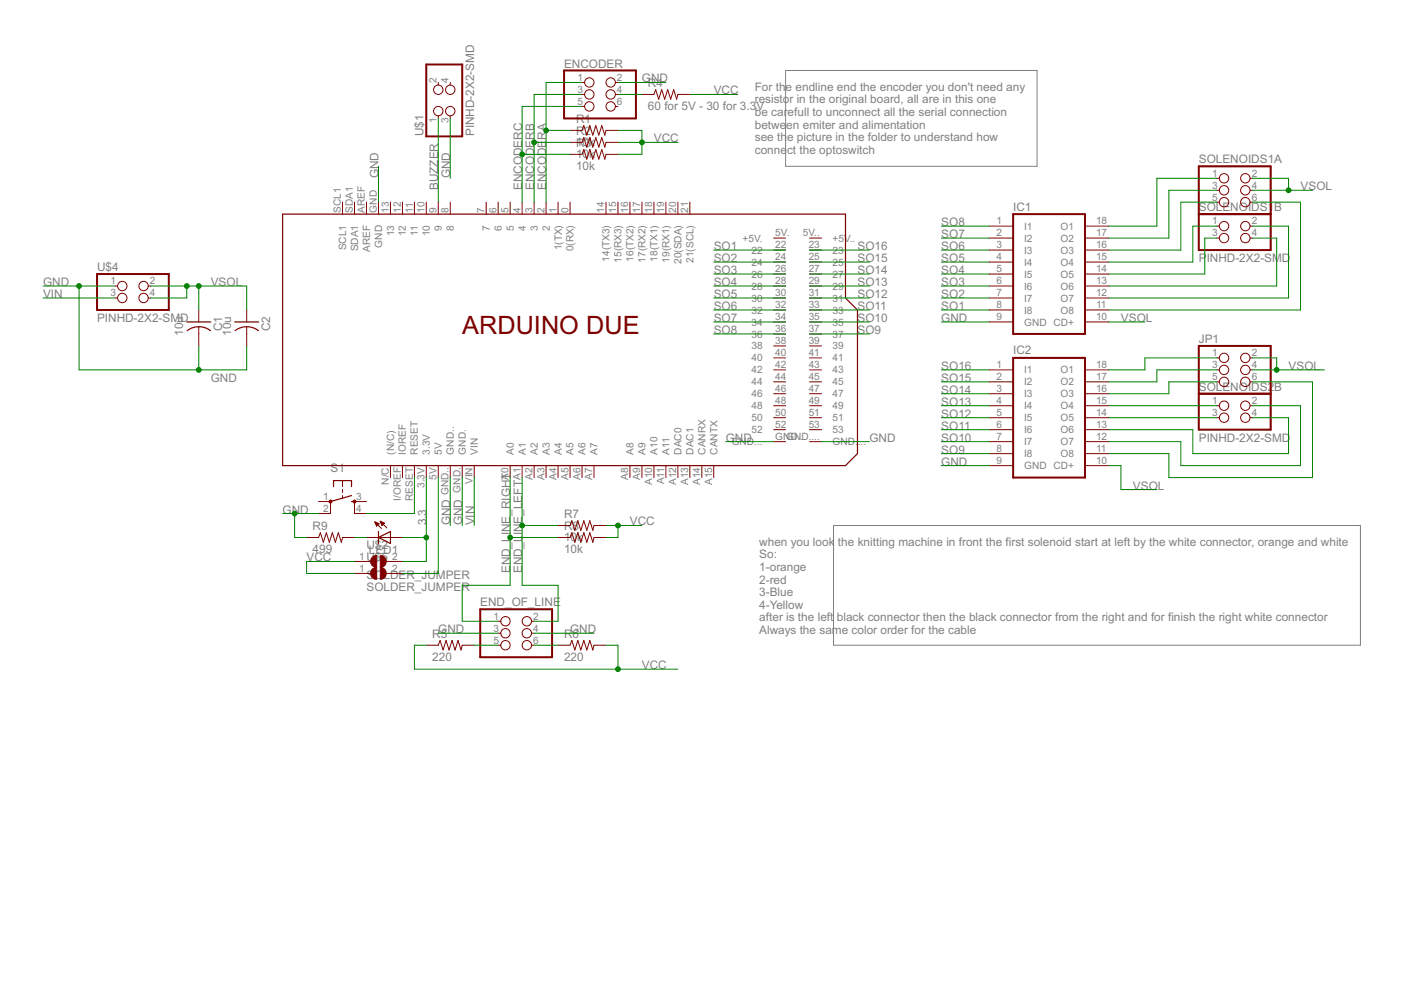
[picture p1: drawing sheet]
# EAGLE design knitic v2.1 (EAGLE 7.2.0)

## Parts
C1  10u  CAP-US1206FAB  [C1206FAB]
C2  10u  CAP-US1206FAB  [C1206FAB]
ENCODER  PINHD-2X3-SMD  [2X03SMD]
END_OF_LINE  PINHD-2X3-SMD  [2X03SMD]
IC1  ULN2803ASO  [SO18W]
IC2  ULN2803ASO  [SO18W]
JP1  PINHD-2X3-SMD  [2X03SMD]
LED1  LEDSMT1206  [1206]
PCB1  ARDUINO_DUE_MIN  [ARDUINO_DUE_MIN]
R1  10k  RES-US1206FAB  [R1206FAB]
R2  10k  RES-US1206FAB  [R1206FAB]
R3  10k  RES-US1206FAB  [R1206FAB]
R4  60 for 5V - 30 for 3.3V  RES-US1206FAB  [R1206FAB]
R5  220  RES-US1206FAB  [R1206FAB]
R6  220  RES-US1206FAB  [R1206FAB]
R7  10k  RES-US1206FAB  [R1206FAB]
R8  10k  RES-US1206FAB  [R1206FAB]
R9  499  RES-US1206FAB  [R1206FAB]
S1  6MM_SWITCH6MM_SWITCH  [6MM_SWITCH]
SOLENOIDS1A  PINHD-2X3-SMD  [2X03SMD]
SOLENOIDS1B  PINHD-2X2-SMD  [2X02SMD]
SOLENOIDS2B  PINHD-2X2-SMD  [2X02SMD]
U$1  PINHD-2X2-SMD  [2X02SMD]
U$2  SOLDER_JUMPER  [SJFAB]
U$4  PINHD-2X2-SMD  [2X02SMD]
U$5  SOLDER_JUMPER  [SJFAB]

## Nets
3.3: LED1.A PCB1.3.3V U$2.2
BUZZER: PCB1.9 U$1.1
ENCODERA: ENCODER.1 PCB1.2 R1.1
ENCODERB: ENCODER.3 PCB1.3 R2.1
ENCODERC: ENCODER.5 PCB1.4 R3.1
END_LINE_LEFT: END_OF_LINE.2 PCB1.A1 R7.1
END_LINE_RIGHT: END_OF_LINE.1 PCB1.A0 R8.1
GND: C1.2 C2.2 ENCODER.2 END_OF_LINE.3 END_OF_LINE.4 IC1.9(GND) IC2.9(GND) PCB1.GND PCB1.GND. PCB1.GND.. R9.1 S1.2(P1) U$1.3 U$4.1
N$1: ENCODER.4 R4.1
N$2: END_OF_LINE.5 R5.2
N$3: PCB1.RESET S1.4(S1)
N$4: IC1.18(O1) SOLENOIDS1A.1
N$5: END_OF_LINE.6 R6.1
N$6: LED1.C R9.2
N$7: IC1.17(O2) SOLENOIDS1A.3
N$8: IC1.16(O3) SOLENOIDS1A.5
N$9: IC1.15(O4) SOLENOIDS1B.1
N$10: IC1.14(O5) SOLENOIDS1B.3
N$11: IC1.13(O6) SOLENOIDS1B.4
N$12: IC1.12(O7) SOLENOIDS1B.2
N$13: IC1.11(O8) SOLENOIDS1A.6
N$14: IC2.18(O1) JP1.1
N$15: IC2.12(O7) SOLENOIDS2B.2
N$17: IC2.17(O2) JP1.3
N$18: IC2.16(O3) JP1.5
N$19: IC2.13(O6) SOLENOIDS2B.4
N$20: IC2.15(O4) SOLENOIDS2B.1
N$21: IC2.11(O8) JP1.6
N$23: PCB1.5V U$5.2
N$24: IC2.14(O5) SOLENOIDS2B.3
SO1: IC1.8(I8) PCB1.22
SO2: IC1.7(I7) PCB1.24
SO3: IC1.6(I6) PCB1.26
SO4: IC1.5(I5) PCB1.28
SO5: IC1.4(I4) PCB1.30
SO6: IC1.3(I3) PCB1.32
SO7: IC1.2(I2) PCB1.34
SO8: IC1.1(I1) PCB1.36
SO9: IC2.8(I8) PCB1.37
SO10: IC2.7(I7) PCB1.35
SO11: IC2.6(I6) PCB1.33
SO12: IC2.5(I5) PCB1.31
SO13: IC2.4(I4) PCB1.29
SO14: IC2.3(I3) PCB1.27
SO15: IC2.2(I2) PCB1.25
SO16: IC2.1(I1) PCB1.23
VCC: R1.2 R2.2 R3.2 R4.2 R5.1 R6.2 R7.2 R8.2 U$2.1 U$5.1
VIN: PCB1.VIN U$4.3
VSOL: C1.1 C2.1 IC1.10(CD+) IC2.10(CD+) JP1.2 JP1.4 SOLENOIDS1A.2 SOLENOIDS1A.4 U$4.2 U$4.4
Unconnected: ENCODER.6 PCB1.0(0(RX)) PCB1.1(1(TX)) PCB1.5 PCB1.5V.(+5V.) PCB1.5V..(+5V..) PCB1.6 PCB1.7 PCB1.8 PCB1.10 PCB1.11 PCB1.12 PCB1.13 PCB1.14(14(TX3)) PCB1.15(15(RX3)) PCB1.16(16(TX2)) PCB1.17(17(RX2)) PCB1.18(18(TX1)) PCB1.19(19(RX1)) PCB1.20(20(SDA)) PCB1.21(21(SCL)) PCB1.38 PCB1.39 PCB1.40 PCB1.41 PCB1.42 PCB1.43 PCB1.44 PCB1.45 PCB1.46 PCB1.47 PCB1.48 PCB1.49 PCB1.50 PCB1.51 PCB1.52 PCB1.53 PCB1.A2 PCB1.A3 PCB1.A4 PCB1.A5 PCB1.A6 PCB1.A7 PCB1.A8 PCB1.A9 PCB1.A10 PCB1.A11 PCB1.A12(DAC0) PCB1.A13(DAC1) PCB1.A14(CANRX) PCB1.A15(CANTX) PCB1.AREF PCB1.GND... PCB1.GND.... PCB1.I/OREF(IOREF) PCB1.N/C((N/C)) PCB1.SCL1 PCB1.SDA1 S1.1(P) S1.3(S) U$1.2 U$1.4

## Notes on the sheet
- For the endline end the encoder you don't need any
  resistor in the original board, all are in this one
  be carefull to unconnect all the serial connection
  between emiter and alimentation
  see the picture in the folder to understand how
  connect the optoswitch
- when you look the knitting machine in front the first solenoid start at left by the white connector, orange and white
  So:
  1-orange
  2-red
  3-Blue
  4-Yellow
  after is the left black connector then the black connector from the right and for finish the right white connector
  Always the same color order for the cable
